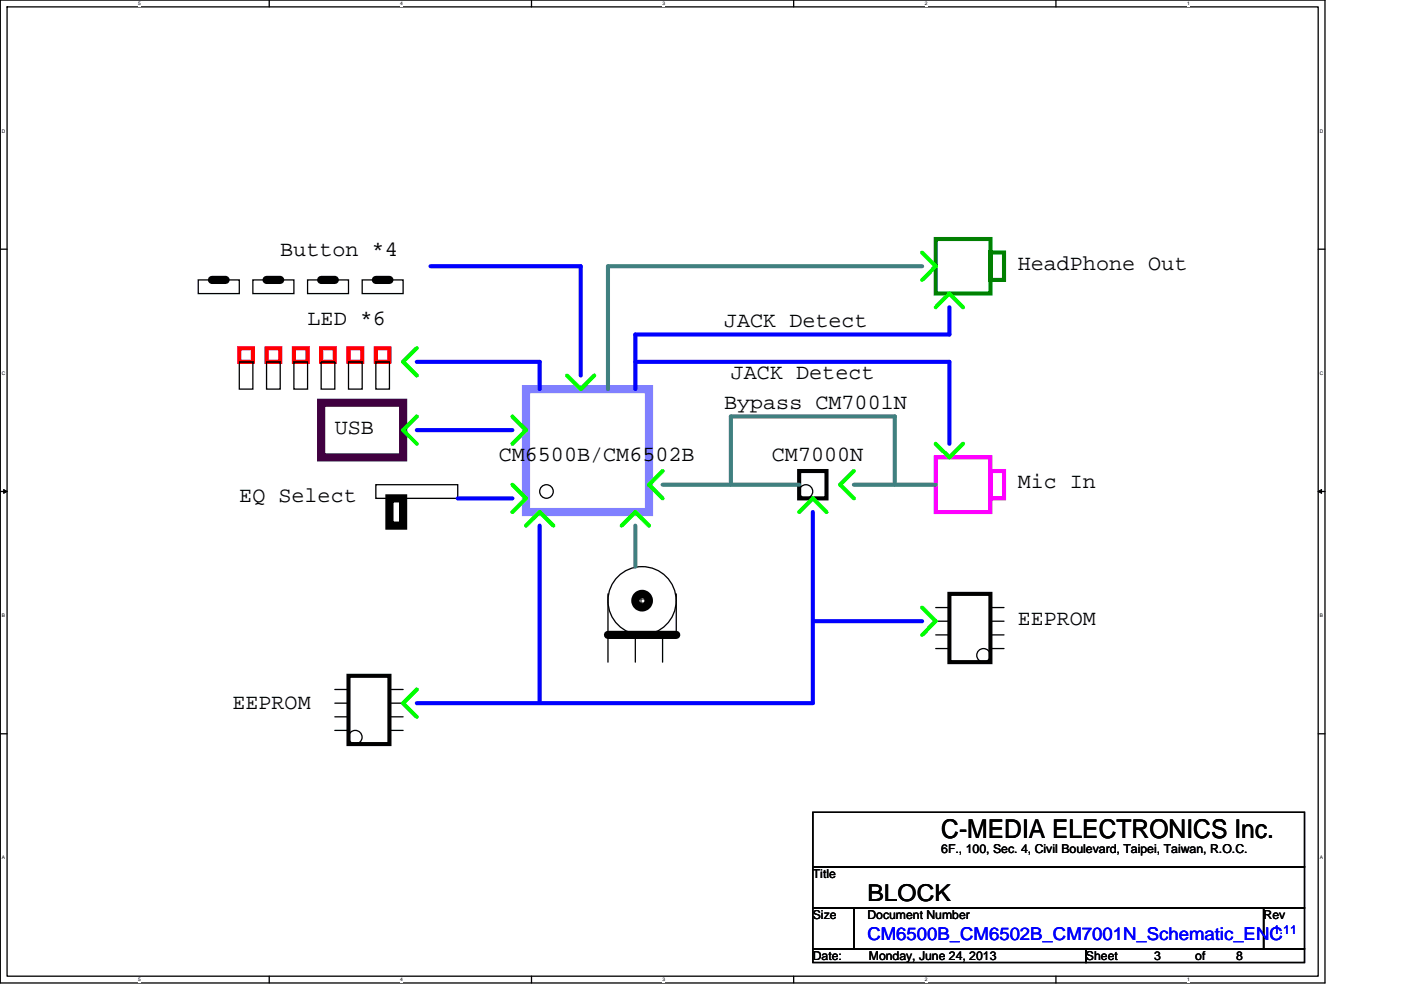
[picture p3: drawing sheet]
<svg xmlns="http://www.w3.org/2000/svg" width="297mm" height="210mm" viewBox="0 0 297 210" stroke-linecap="round" stroke-linejoin="round" font-family="sans-serif">
<path d="M.1 0h280.8v208.5h-280.8zM1.5 1.5h278v205.6h-278z" fill="none" stroke="#000" stroke-width=".28"/>
<g fill="#fff">
<path d="M29.3 .2h.6v1.1h-.6z"/>
<path d="M29.3 207.2h.6v1.2h-.6z"/>
</g>
<path d="M57.1 0v1.5M57.1 207.1v1.4" fill="none" stroke="#000" stroke-width=".28"/>
<g fill="#fff">
<path d="M84.9 .2h.5v1.1h-.5z"/>
<path d="M84.9 207.2h.5v1.2h-.5z"/>
</g>
<path d="M112.7 0v1.5M112.7 207.1v1.4" fill="none" stroke="#000" stroke-width=".28"/>
<g fill="#fff">
<path d="M140.5 .2h.6v1.1h-.6z"/>
<path d="M140.5 207.2h.6v1.2h-.6z"/>
</g>
<path d="M168.3 0v1.5M168.3 207.1v1.4" fill="none" stroke="#000" stroke-width=".28"/>
<g fill="#fff">
<path d="M196.1 .2h.5v1.1h-.5z"/>
<path d="M196.1 207.2h.5v1.2h-.5z"/>
</g>
<path d="M223.9 0v1.5M223.9 207.1v1.4" fill="none" stroke="#000" stroke-width=".28"/>
<g fill="#fff">
<path d="M251.7 .2h.5v1.1h-.5z"/>
<path d="M251.7 207.2h.5v1.2h-.5z"/>
<path d="M.4 27.2h.8v1.1h-.8z"/>
<path d="M279.8 27.2h.8v1.1h-.8z"/>
<path d="M.4 78.5h.8v1.2h-.8z"/>
<path d="M279.8 78.5h.8v1.2h-.8z"/>
</g>
<path d="M.1 52.9h1.4M279.5 52.9h1.4" fill="none" stroke="#000" stroke-width=".28"/>
<g fill="#fff">
<path d="M.4 129.9h.7v1.2h-.7z"/>
<path d="M279.8 129.9h.7v1.2h-.7z"/>
</g>
<path d="M.1 104.2h1.4M279.5 104.2h1.4" fill="none" stroke="#000" stroke-width=".28"/>
<path d="M.8 103.8l.7 .4-.7 .4zM279.5 104.2l.7-.4v.8z" fill="#000" stroke="#000" stroke-width=".21"/>
<g fill="#fff">
<path d="M.4 181.3h.7v1.2h-.7z"/>
<path d="M279.8 181.3h.7v1.2h-.7z"/>
</g>
<g fill="none" stroke="#000" stroke-width=".28">
<path d="M42 59.4h8.7v2.9h-8.7zM53.6 59.4h8.7v2.9h-8.7zM65.2 59.4h8.7v2.9h-8.7zM76.8 59.4h8.7v2.9h-8.7zM50.7 76.8h2.9v5.7h-2.9zM56.5 76.8h2.9v5.7h-2.9zM62.3 76.8h2.9v5.7h-2.9zM68.1 76.8h2.9v5.7h-2.9zM73.9 76.8h2.9v5.7h-2.9zM79.7 76.8h2.9v5.7h-2.9zM79.7 102.8h17.3v2.9h-17.3zM128.9 126v8.7h2.9"/>
<path d="M128.9 134.7v5.7M134.7 134.7v5.7M140.5 134.7v5.7M143.4 126v8.7M198.4 131.8h2.9M198.4 137.6h2.9M198.4 128.9h2.9M198.4 134.7h2.9M210 131.8h2.9M210 128.9h2.9M210 134.7h2.9M210 137.6h2.9"/>
<path d="M.1 155.6h1.4M71 149.1h2.9M71 146.2h2.9M71 152h2.9M71 154.9h2.9M82.6 149.1h2.9M82.6 154.9h2.9M82.6 146.2h2.9M82.6 152h2.9M279.5 155.6h1.4M172.3 172.3h104.3v11.6h-104.3zM172.3 183.9h104.3v8.7h-104.3z"/>
<path d="M172.3 192.6h8.7v8.7h-8.7zM181 192.6h86.9v8.7h-86.9zM267.9 192.6h8.7v8.7h-8.7zM172.3 201.3h57.9v2.9h-57.9zM230.2 201.3h46.4v2.9h-46.4z"/>
<circle cx="115.9" cy="104.2" r="1.44"/>
<circle cx="170.9" cy="104.2" r="1.44"/>
<circle cx="136.1" cy="127.4" r="7.2"/>
<circle cx="208.5" cy="139" r="1.43"/>
<circle cx="75.3" cy="156.4" r="1.44"/>
</g>
<path d="M111.5 82.5h26.1v26.1h-26.1z" fill="none" stroke="#8080ff" stroke-width="1.7"/>
<g fill="none" stroke="#0f0" stroke-width=".87">
<path d="M195.5 53.6l2.9 2.9-2.9 2.9M88.4 73.9l-2.9 2.9 2.9 2.9M120.2 79.7l2.9 2.8 2.9-2.8M198.4 65.2l2.9-2.9 2.9 2.9M88.4 88.3l-2.9 2.9 2.9 2.9M108.6 88.3l2.9 2.9-2.9 2.9M140.5 99.9l-2.9 2.9 2.9 2.9M181 99.9l-2.9 2.9 2.9 2.9M198.4 94.1l2.9 2.9 2.9-2.9M108.6 102.8l2.9 2.9-2.9 2.9M111.5 111.5l2.9-2.9 2.9 2.9M131.8 111.5l2.9-2.9 2.9 2.9"/>
<path d="M169.4 108.6l2.9-2.9 2.9 2.9M195.5 128.9l2.9 2.9-2.9 2.9M88.4 146.2l-2.9 2.9 2.9 2.9"/>
</g>
<path d="M91.3 56.5h31.8v23.2M88.4 76.8h26v5.7M134.7 76.8h66.6v17.3M201.3 65.2v5.8h-66.6v11.5M88.4 91.2h20.2M97 105.7h11.6M114.4 111.5v37.6M172.3 108.6v40.5h-83.9M172.3 131.8h23.2" fill="none" stroke="#00f" stroke-width=".87"/>
<path d="M44.9 59.4h2.9M56.5 59.4h2.9M68.1 59.4h2.9M79.7 59.4h2.9M82.6 105.7h2.9v5.8h-2.9zM128.9 134.7h14.5" fill="none" stroke="#000" stroke-width="1.7"/>
<path d="M50.7 73.9h2.9v2.9h-2.9zM56.5 73.9h2.9v2.9h-2.9zM62.3 73.9h2.9v2.9h-2.9zM68.1 73.9h2.9v2.9h-2.9zM73.9 73.9h2.9v2.9h-2.9zM79.7 73.9h2.9v2.9h-2.9z" fill="none" stroke="#f00" stroke-width=".87"/>
<path d="M198.4 97h11.6v11.6h-11.6zM210 99.9h2.9v5.8h-2.9z" fill="none" stroke="#f0f" stroke-width=".87"/>
<path d="M195.5 56.5h-66.6v26M134.7 111.5v8.7M140.5 102.8h28.9M155 102.8v-14.5h34.7v14.5M181 102.8h17.4" fill="none" stroke="#408080" stroke-width=".87"/>
<path d="M198.4 50.7h11.6v11.6h-11.6zM210 53.6h2.9v5.8h-2.9z" fill="none" stroke="#008000" stroke-width=".87"/>
<path d="M68.1 85.4h17.4v11.6h-17.4z" fill="none" stroke="#400040" stroke-width="1.7"/>
<path d="M169.4 99.9h5.8v5.8h-5.8zM201.3 126h8.7v14.4h-8.7zM73.9 143.3h8.7v14.5h-8.7z" fill="none" stroke="#000" stroke-width=".87"/>
<circle cx="136.1" cy="127.4" r="1.44" fill="#000" stroke="#000" stroke-width="1.7"/>
<text font-size="5.5" x="199.6" y="177.8">C-MEDIA ELECTRONICS Inc.</text>
<text font-size="4.9" x="183.9" y="191.2">BLOCK</text>
<g font-size="4.6">
<text x="59.4" y="54.4">Button *4</text>
<text x="215.8" y="57.2">HeadPhone Out</text>
<text x="65.2" y="68.8">LED *6</text>
<text x="153.5" y="69.4">JACK Detect</text>
<text x="155" y="80.4">JACK Detect</text>
<text x="153.5" y="86.8">Bypass CM7001N</text>
<text x="71" y="92">USB</text>
<text x="105.7" y="97.8">CM6500B/CM6502B</text>
<text x="163.7" y="97.8">CM7000N</text>
<text x="50.7" y="106.5">EQ Select</text>
<text x="215.8" y="103.6">Mic In</text>
<text x="215.8" y="132.5">EEPROM</text>
<text x="49.3" y="150.5">EEPROM</text>
</g>
<text font-size="3.7" fill="#00f" x="183.9" y="199.4">CM6500B_CM6502B_CM7001N_Schematic_ENC</text>
<g font-size="2.6">
<text x="199.6" y="181">6F., 100, Sec. 4, Civil Boulevard, Taipei, Taiwan, R.O.C.</text>
<text x="172.3" y="186.2">Title</text>
<text x="172.3" y="194.9">Size</text>
<text x="183.9" y="194.9">Document Number</text>
<text x="267.9" y="194.9">Rev</text>
<text x="172.3" y="203.6">Date:</text>
<text x="184.2" y="203.6">Monday, June 24, 2013</text>
<text x="230.2" y="203.6">Sheet</text>
<text x="244.7" y="203.6">3</text>
<text x="253.4" y="203.6">of</text>
<text x="262.1" y="203.6">8</text>
</g>
<text font-size="2.6" fill="#00f" x="269.9" y="198.1">1.11</text>
<g font-size="1">
<text x="29.3" y="1.1">5</text>
<text x="84.9" y="1.1">4</text>
<text x="140.5" y="1.1">3</text>
<text x="196.1" y="1.1">2</text>
<text x="251.7" y="1.1">1</text>
<text x=".4" y="28.1">D</text>
<text x="279.8" y="28.1">D</text>
<text x=".4" y="79.5">C</text>
<text x="279.8" y="79.5">C</text>
<text x=".4" y="130.9">B</text>
<text x="279.8" y="130.9">B</text>
<text x=".4" y="182.3">A</text>
<text x="279.8" y="182.3">A</text>
<text x="29.3" y="208.2">5</text>
<text x="84.9" y="208.2">4</text>
<text x="140.5" y="208.2">3</text>
<text x="196.1" y="208.2">2</text>
<text x="251.7" y="208.2">1</text>
</g>
</svg>
